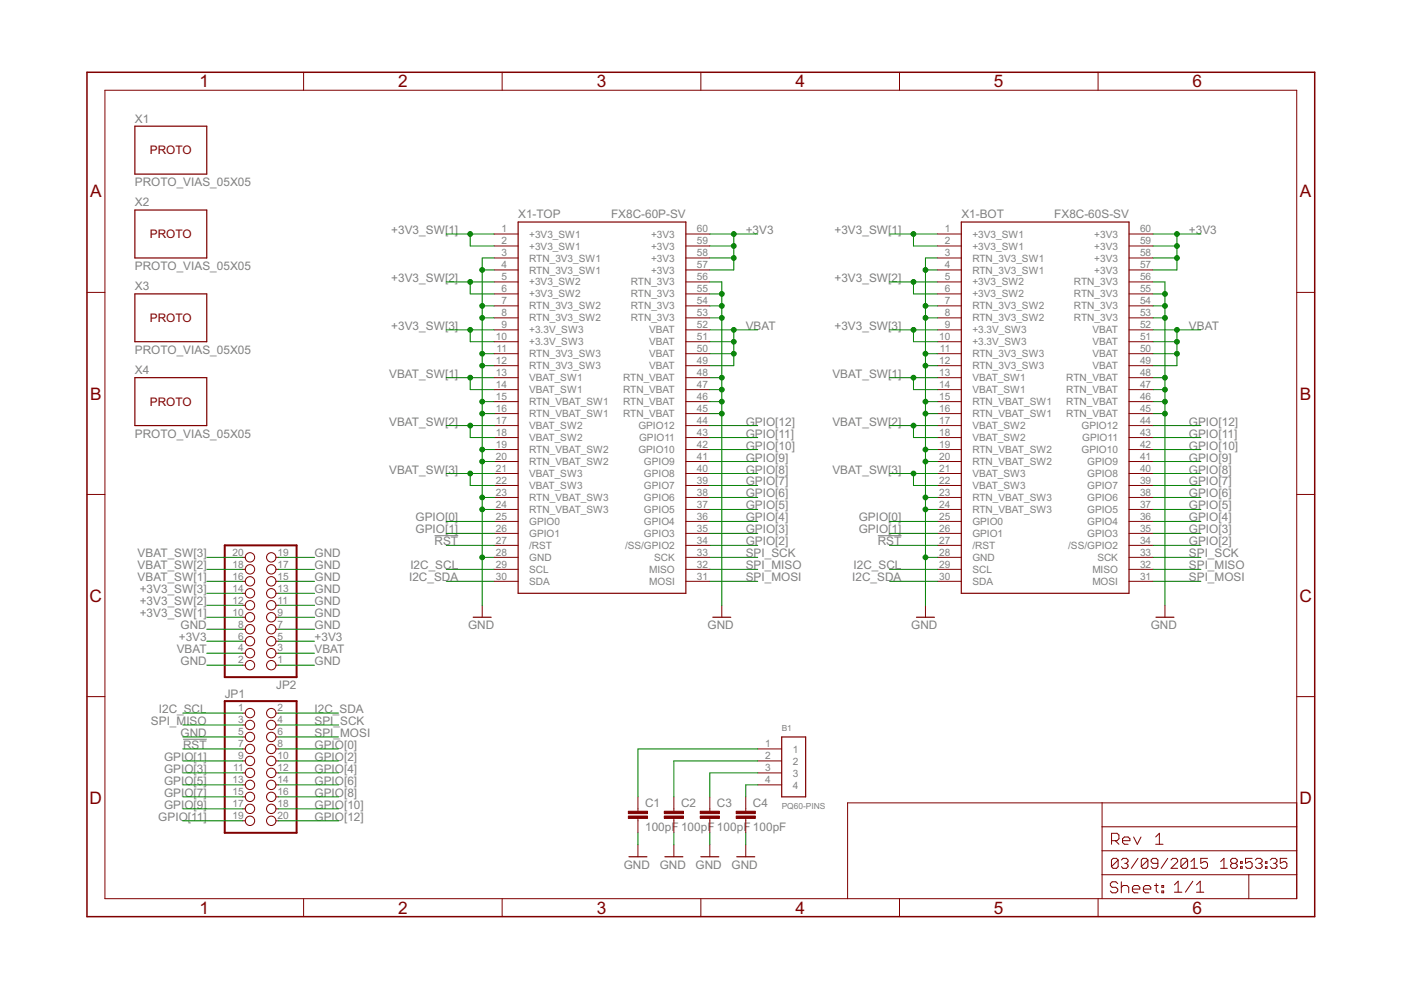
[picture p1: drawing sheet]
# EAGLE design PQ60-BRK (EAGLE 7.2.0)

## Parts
B1  PQ60-PINS  [PQ60_PINS]
C1  100pF  C-EUC0402  [C0402]
C2  100pF  C-EUC0402  [C0402]
C3  100pF  C-EUC0402  [C0402]
C4  100pF  C-EUC0402  [C0402]
JP1  PINHD-2X10  [2X10]
JP2  PINHD-2X10  [2X10]
X1  PROTO_VIAS_05X05  [PROTO_VIAS_05X05]
X1-BOT  FX8C-60S-SV  FX8C-60-R2S-SV  [FX8C-60S-SV]
X1-TOP  FX8C-60P-SV  FX8C-60-R2P-SV  [FX8C-60P-SV]
X2  PROTO_VIAS_05X05  [PROTO_VIAS_05X05]
X3  PROTO_VIAS_05X05  [PROTO_VIAS_05X05]
X4  PROTO_VIAS_05X05  [PROTO_VIAS_05X05]

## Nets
!RST: JP1.7 X1-BOT.27(/RST) X1-TOP.27(/RST)
+3V3: JP2.5 JP2.6 X1-BOT.57(+3V3) X1-BOT.58(+3V3) X1-BOT.59(+3V3) X1-BOT.60(+3V3) X1-TOP.57(+3V3) X1-TOP.58(+3V3) X1-TOP.59(+3V3) X1-TOP.60(+3V3)
+3V3_SW[1]: JP2.10 X1-BOT.1(+3V3_SW1) X1-BOT.2(+3V3_SW1) X1-TOP.1(+3V3_SW1) X1-TOP.2(+3V3_SW1)
+3V3_SW[2]: JP2.12 X1-BOT.5(+3V3_SW2) X1-BOT.6(+3V3_SW2) X1-TOP.5(+3V3_SW2) X1-TOP.6(+3V3_SW2)
+3V3_SW[3]: JP2.14 X1-BOT.9(+3.3V_SW3) X1-BOT.10(+3.3V_SW3) X1-TOP.9(+3.3V_SW3) X1-TOP.10(+3.3V_SW3)
GND: C1.2 C2.2 C3.2 C4.2 JP1.5 JP2.1 JP2.2 JP2.7 JP2.8 JP2.9 JP2.11 JP2.13 JP2.15 JP2.17 JP2.19 X1-BOT.3(RTN_3V3_SW1) X1-BOT.4(RTN_3V3_SW1) X1-BOT.7(RTN_3V3_SW2) X1-BOT.8(RTN_3V3_SW2) X1-BOT.11(RTN_3V3_SW3) X1-BOT.12(RTN_3V3_SW3) X1-BOT.15(RTN_VBAT_SW1) X1-BOT.16(RTN_VBAT_SW1) X1-BOT.19(RTN_VBAT_SW2) X1-BOT.20(RTN_VBAT_SW2) X1-BOT.23(RTN_VBAT_SW3) X1-BOT.24(RTN_VBAT_SW3) X1-BOT.28(GND) X1-BOT.45(RTN_VBAT) X1-BOT.46(RTN_VBAT) X1-BOT.47(RTN_VBAT) X1-BOT.48(RTN_VBAT) X1-BOT.53(RTN_3V3) X1-BOT.54(RTN_3V3) X1-BOT.55(RTN_3V3) X1-BOT.56(RTN_3V3) X1-TOP.3(RTN_3V3_SW1) X1-TOP.4(RTN_3V3_SW1) X1-TOP.7(RTN_3V3_SW2) X1-TOP.8(RTN_3V3_SW2) X1-TOP.11(RTN_3V3_SW3) X1-TOP.12(RTN_3V3_SW3) X1-TOP.15(RTN_VBAT_SW1) X1-TOP.16(RTN_VBAT_SW1) X1-TOP.19(RTN_VBAT_SW2) X1-TOP.20(RTN_VBAT_SW2) X1-TOP.23(RTN_VBAT_SW3) X1-TOP.24(RTN_VBAT_SW3) X1-TOP.28(GND) X1-TOP.45(RTN_VBAT) X1-TOP.46(RTN_VBAT) X1-TOP.47(RTN_VBAT) X1-TOP.48(RTN_VBAT) X1-TOP.53(RTN_3V3) X1-TOP.54(RTN_3V3) X1-TOP.55(RTN_3V3) X1-TOP.56(RTN_3V3)
GPIO[0]: JP1.8 X1-BOT.25(GPIO0) X1-TOP.25(GPIO0)
GPIO[1]: JP1.9 X1-BOT.26(GPIO1) X1-TOP.26(GPIO1)
GPIO[2]: JP1.10 X1-BOT.34(/SS/GPIO2) X1-TOP.34(/SS/GPIO2)
GPIO[3]: JP1.11 X1-BOT.35(GPIO3) X1-TOP.35(GPIO3)
GPIO[4]: JP1.12 X1-BOT.36(GPIO4) X1-TOP.36(GPIO4)
GPIO[5]: JP1.13 X1-BOT.37(GPIO5) X1-TOP.37(GPIO5)
GPIO[6]: JP1.14 X1-BOT.38(GPIO6) X1-TOP.38(GPIO6)
GPIO[7]: JP1.15 X1-BOT.39(GPIO7) X1-TOP.39(GPIO7)
GPIO[8]: JP1.16 X1-BOT.40(GPIO8) X1-TOP.40(GPIO8)
GPIO[9]: JP1.17 X1-BOT.41(GPIO9) X1-TOP.41(GPIO9)
GPIO[10]: JP1.18 X1-BOT.42(GPIO10) X1-TOP.42(GPIO10)
GPIO[11]: JP1.19 X1-BOT.43(GPIO11) X1-TOP.43(GPIO11)
GPIO[12]: JP1.20 X1-BOT.44(GPIO12) X1-TOP.44(GPIO12)
I2C_SCL: JP1.1 X1-BOT.29(SCL) X1-TOP.29(SCL)
I2C_SDA: JP1.2 X1-BOT.30(SDA) X1-TOP.30(SDA)
N$3: B1.1 C1.1
N$4: B1.2 C2.1
N$5: B1.3 C3.1
N$6: B1.4 C4.1
SPI_MISO: JP1.3 X1-BOT.32(MISO) X1-TOP.32(MISO)
SPI_MOSI: JP1.6 X1-BOT.31(MOSI) X1-TOP.31(MOSI)
SPI_SCK: JP1.4 X1-BOT.33(SCK) X1-TOP.33(SCK)
VBAT: JP2.3 JP2.4 X1-BOT.49(VBAT) X1-BOT.50(VBAT) X1-BOT.51(VBAT) X1-BOT.52(VBAT) X1-TOP.49(VBAT) X1-TOP.50(VBAT) X1-TOP.51(VBAT) X1-TOP.52(VBAT)
VBAT_SW[1]: JP2.16 X1-BOT.13(VBAT_SW1) X1-BOT.14(VBAT_SW1) X1-TOP.13(VBAT_SW1) X1-TOP.14(VBAT_SW1)
VBAT_SW[2]: JP2.18 X1-BOT.17(VBAT_SW2) X1-BOT.18(VBAT_SW2) X1-TOP.17(VBAT_SW2) X1-TOP.18(VBAT_SW2)
VBAT_SW[3]: JP2.20 X1-BOT.21(VBAT_SW3) X1-BOT.22(VBAT_SW3) X1-TOP.21(VBAT_SW3) X1-TOP.22(VBAT_SW3)

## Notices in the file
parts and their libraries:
SparkFun-Connectors: Licensing: Creative Commons ShareAlike 4.0 International - https://creativecommons.org/licenses/by-sa/4.0
